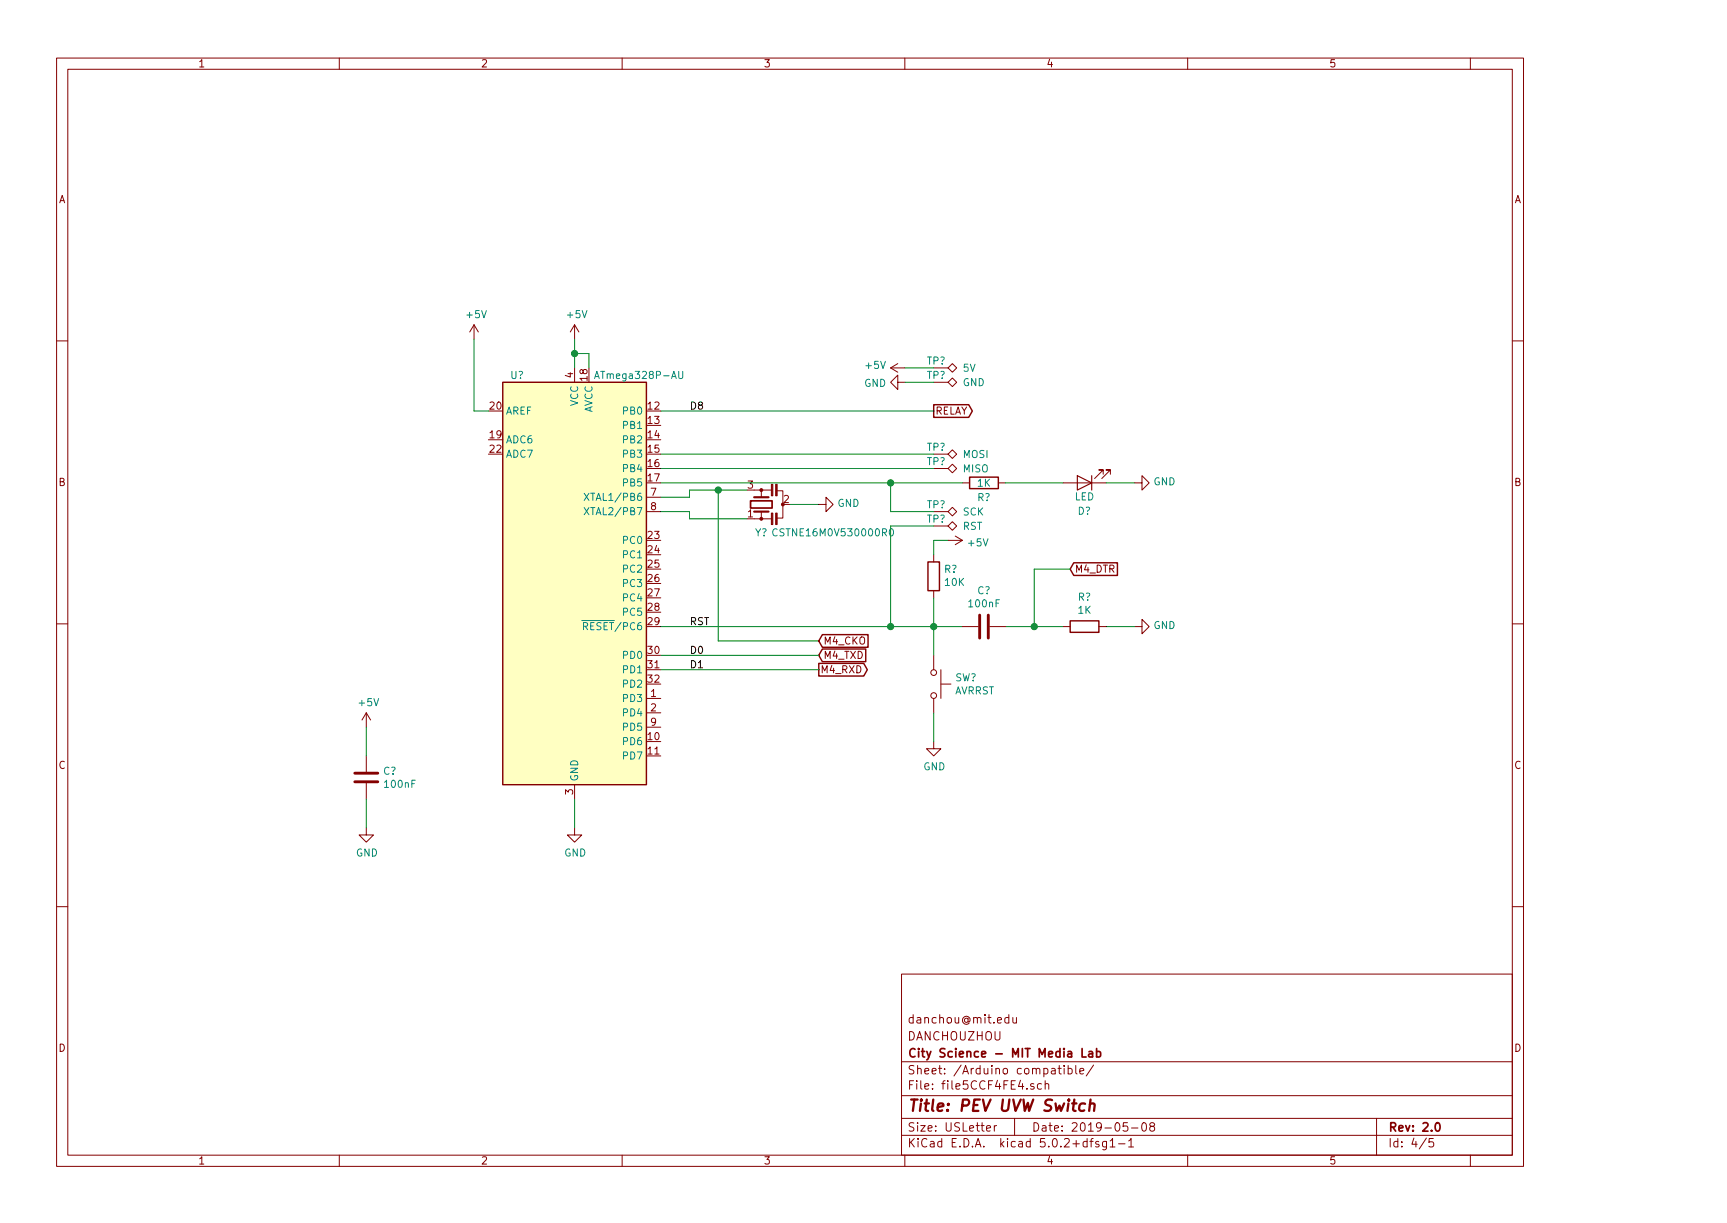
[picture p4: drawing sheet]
<svg xmlns="http://www.w3.org/2000/svg" width="297mm" height="210mm" viewBox="0 0 297 210" stroke-linecap="round" stroke-linejoin="round" font-family="sans-serif">
<g fill="none" stroke="#840000" stroke-width=".17">
<path d="M9.7 10h252.3v190.5h-252.3zM11.7 11.9h248.4v186.7h-248.4zM58.4 10v1.9M107 10v1.9M155.6 10v1.9M204.3 10v1.9M252.9 10v1.9M9.7 58.6h2M81.5 55.8l-.7 1.3M81.5 55.8v2.5M81.5 55.8l.8 1.3M98.8 55.8v2.5"/>
<path d="M98.8 55.8l-.7 1.3M98.8 55.8l.8 1.3M260.1 58.6h1.9M98.8 63.3v2.4M153.2 63.3h2.5M153.2 63.3l1.2 .7M154.4 65.7v-1.2l-1.2 1.2 1.2 1.3v-1.3h1.3M154.4 62.5l-1.2 .8M160.6 78.1h2.5M160.6 65.7h2.5M160.6 63.3h2.5M163.8 77.3l.7 .8-.7 .7-.7-.7z"/>
<path d="M163.8 65l.7 .7-.7 .8-.7-.8zM163.8 62.5l.7 .8-.7 .7-.7-.7zM111.2 85.5h2.5M111.2 88h2.5M129.7 89.2h3M129.7 84.3h3M130.9 84.3v1.2M130.9 88.1v1.1M133.7 84.4h1v4.7h-1.2M140.8 86.7h1.3v-1.2l1.2 1.2-1.2 1.3v-1.3M160.6 88h2.5M160.6 95.4v1.2"/>
<path d="M160.6 80.5h2.5M160.6 90.4h2.5M163.1 80.5l.7-.7 .7 .7-.7 .8zM163.1 92.9h2.4M163.8 87.2l.7 .8-.7 .7-.7-.7zM163.8 89.7l.7 .7-.7 .8-.7-.8zM164.3 92.2l1.2 .7M165.5 92.9l-1.2 .7M165.5 83h1.3M171.7 83h1.2M182.8 83h7.4M189.7 81.5v-.7h-.7h.7l-1.4 1.5"/>
<path d="M191 81.5v-.7h-.8h.8l-1.5 1.5M195.2 83h1.2v-1.2l1.3 1.2-1.3 1.3v-1.3M9.7 107.3h2M160.6 101.5v1.3M160.6 112.7v2.4M161.8 117.6h1.8M161.8 115.1v5M165.5 107.7h2.8M170.2 107.7h2.7M182.8 107.7h1.3M189 107.7h1.2M195.2 107.7h1.2v-1.2l1.3 1.2-1.3 1.3v-1.3"/>
<path d="M260.1 107.3h1.9M63 122.5v2.5M63 130v2.7M63 134.7v2.7M63 122.5l-.7 1.3M63 122.5l.7 1.3M98.8 134.9v2.5M111.2 120.1h2.5M111.2 122.5h2.5M111.2 125h2.5M160.6 127.5v1.2h1.2l-1.2 1.3-1.2-1.3h1.2M160.6 120.1v2.4"/>
<path d="M9.7 155.9h2M63 142.3v1.2h1.2l-1.2 1.3-1.2-1.3h1.2M98.8 142.3v1.2h1.3l-1.3 1.3-1.2-1.3h1.2M260.1 155.9h1.9M155.1 167.5h105v31.1h-105zM173.5 175l-.4-.1-.3 .3 .1 .6 .2 .1 .4-.1M173.5 174.4v1.5M174.2 174.9l.1 .9 .3 .1 .2-.1M174.8 174.9v1M58.4 198.6v1.9M107 198.6v1.9M155.1 195.2h105"/>
<path d="M155.1 192.3h105M155.1 188.4h105M155.1 182.5h105M155.6 198.6v1.9M169.7 194l.7-.1-.1-.3-.4-.1-.2 .2 .1 .7h.5M171 193.5v1M171.4 193.5l-.3 .1-.1 .2M174.5 192.3v2.9M177.8 186.4a.34 .34 0 0 0-.6 .2l.7 .4-.2 .3-.5-.1M179.1 186.4l-.4-.1-.3 .3 .1 .5 .2 .2 .4-.1M179.8 186.4a.36 .36 0 0 1 .6 .1v.8M179.8 185.8v1.5"/>
<path d="M182 183.7h.5M182.2 183.2v1.2l.3 .2M183 183.2v.1M183 183.7v.9M183.7 183.7h.4l.3 .2-.1 .6-.2 .1h-.4M183.7 183.2v1.4M185 183.2v1.2l.3 .2M185.7 184.2l.7-.2-.1-.3h-.4l-.2 .2 .1 .7h.5M187.4 196.2h.6M188 195.7l-.3 .3v1.2M188.1 183.1l-1.3 1.9M189 196.3l-.4-.1-.2 .2 .1 .2 .5 .2v.3h-.6"/>
<path d="M190.3 196.2v1.2l-.3 .3-.3-.1M190.3 196.3l-.4-.1-.3 .3 .1 .6 .2 .1 .4-.1M190.9 196.1l.5-.4v1.5M190.9 197.2h.9M192.4 196.6h1.1M193.9 193h-.7v.7l.2-.1h.5l.1 .3-.1 .4-.2 .2-.5-.2M194.1 196.1l.4-.4v1.5M194.1 197.2h.9M194.6 193.9h1.1M196.5 193.2l.3-.2a.92 .92 0 0 1 0 1.5 .8 .8 0 0 1-.3-1.3zM198 193.6l-.2-.2v-.2l.2-.2 .4 .1 .2 .2-.1 .2-.6 .2a.47 .47 0 0 0-.1 .6l.2 .2 .5-.2a.47 .47 0 0 0-.1-.6l-.1-.1M204.3 198.6v1.9"/>
<path d="M236.8 192.3v6.3M245.3 195.7l-1.2 1.8M246.5 195.7h-.7v.7l.2-.1h.4l.2 .3-.1 .5-.2 .1-.5-.1M252.9 198.6v1.9"/>
<circle cx="160.6" cy="119.6" r=".49"/>
<circle cx="160.6" cy="115.6" r=".49"/>
</g>
<path d="M129.1 86.1h3.7v1.2h-3.7zM186.1 180.3v1.4h.7M187.3 180.8h.5l.1 .9M187.9 181.1l-.5 .1-.2 .2 .2 .3 .5-.1M188.6 180.8h.4l.3 .2v.6l-.3 .1-.4-.1M188.6 180.3v1.4M247 193.2l.2-.2a.79 .79 0 0 1 .6 .6 .79 .79 0 0 1-.3 .8l-.2 .1a.77 .77 0 0 1-.3-1.3z" fill="none" stroke="#840000" stroke-width=".3"/>
<path d="M186.6 189.8a.67 .67 0 0 0-.9 .3v.7l.2 .2 .6-.1M187.4 189.9a.51 .51 0 0 1 .9 .1l-.1 1M187.6 189l-.3 2" fill="none" stroke="#840000" stroke-width=".4"/>
<path d="M86.5 65.7h24.7v69.2h-24.7z" fill="#ffffc2" stroke="#ffffc2" stroke-width=".17"/>
<path d="M86.5 65.7h24.7v69.2h-24.7zM160.6 69.6h6l.6 1.1-.6 1h-6zM159.6 96.6h2v4.9h-2zM166.8 82h4.9v2h-4.9zM184.7 96.8h7.5v2.1h-7.5l-.6-1.1zM140.8 114h7.8l.6 1.1-.6 1.1h-7.8zM141.4 111.6h7.5v2.2h-7.5l-.6-1.1zM141.4 109.1h7.9v2.2h-7.9l-.6-1.1zM184.1 106.7h4.9v2h-4.9z" fill="none" stroke="#840000" stroke-width=".25"/>
<path d="M102.3 65.1l.4-1.3 .4 1.3M102.4 64.7h.6M116.7 63.8v1.1l.3 .2h.2l.2-.2v-1.1M100.5 84.8l.8 1.2M100.5 87.3l.8 1.2M101.3 84.8l-.8 1.2M101.3 87.3l-.8 1.2M133.7 91a.58 .58 0 0 0-.8 .4 .58 .58 0 0 0 .5 .7l.3-.1M153.1 91l.2-.1a.65 .65 0 0 1 .4 .6 .65 .65 0 0 1-.4 .6l-.3-.4zM100.1 106.7h1.2M100.4 107.7l.6-.1 .1-.1-.1-.3-.2-.2h-.4v1.3M100.7 107.7l.4 .6" fill="none" stroke="#008484" stroke-width=".17"/>
<g fill="#840000" stroke="#840000" stroke-width=".17">
<path d="M133.4 88.2h.3v2h-.3z"/>
<path d="M132.7 88.2h.2v2h-.2z"/>
<path d="M133.4 83.3h.3v1.9h-.3z"/>
<path d="M132.7 83.3h.2v1.9h-.2z"/>
<circle cx="130.9" cy="89.2" r=".25"/>
<circle cx="130.9" cy="84.3" r=".25"/>
</g>
<path d="M129.7 88h2.5M129.7 85.5h2.5" fill="none" stroke="#840000" stroke-width=".37"/>
<g fill="none" stroke="#008400" stroke-width=".17">
<path d="M81.5 58.3v12.4h2.5M98.8 58.3v5M98.8 60.8h2.5v2.5M113.7 70.7h46.9M113.7 78.1h46.9M155.7 65.7h4.9M155.7 63.3h4.9M113.7 88h4.9v1.2h9.9M113.7 83h51.8M113.7 80.5h46.9M123.5 84.3v25.9h17.3M128.5 84.3h-9.9v1.2h-4.9"/>
<path d="M135.9 86.7h4.9M153.2 83v5h7.4M160.6 90.4h-7.4v17.3M163.1 92.9h-2.5v2.5M172.9 83h9.9M184.1 97.8h-6.2v9.9M190.2 83h5M113.7 107.7h51.8M113.7 112.7h27.1M113.7 115.1h27.1M160.6 102.8v9.9M172.9 107.7h9.9"/>
<path d="M190.2 107.7h5M63 125v5M63 137.4v4.9M98.8 137.4v4.9M160.6 122.5v5"/>
</g>
<g fill="#008400" stroke="#008400" stroke-width=".25">
<circle cx="160.6" cy="107.7" r=".49"/>
<circle cx="98.8" cy="60.8" r=".49"/>
<circle cx="177.9" cy="107.7" r=".49"/>
<circle cx="153.2" cy="107.7" r=".49"/>
<circle cx="153.2" cy="83" r=".49"/>
<circle cx="123.5" cy="84.3" r=".49"/>
</g>
<path d="M168.5 105.7v4M170 105.7v4M61 134.4h4M61 132.9h4" fill="none" stroke="#840000" stroke-width=".49"/>
<path d="M185.3 81.8l2.5 1.2-2.5 1.3zM187.8 81.8v2.5" fill="none" stroke="#840000" stroke-width=".2"/>
<text font-size="2.7" fill="#840000" x="156" y="191.1">Title: PEV UVW Switch</text>
<g font-size="2" fill="#840000">
<text x="156" y="178.9">DANCHOUZHOU</text>
<text x="156" y="176">danchou@mit.edu</text>
<text x="156" y="184.7">Sheet: /Arduino compatible/</text>
<text x="156" y="181.8">City Science - MIT Media Lab</text>
<text x="156" y="187.3">File: file5CCF4FE4.sch</text>
<text x="156" y="197.3">KiCad E.D.A. kicad 5.0.2+dfsg1-1</text>
<text x="156" y="194.5">Size: USLetter</text>
<text x="177.4" y="194.5">Date: 2019-05-08</text>
<text x="238.7" y="194.5">Rev: 2.0</text>
<text x="238.7" y="197.3">Id: 4/5</text>
</g>
<g font-size="1.8" fill="#840000">
<text x="34" y="11.6">1</text>
<text x="82.7" y="11.6">2</text>
<text x="131.3" y="11.6">3</text>
<text x="179.9" y="11.6">4</text>
<text x="228.6" y="11.6">5</text>
<text x="10.1" y="34.9">A</text>
<text x="260.5" y="34.9">A</text>
<text x="10.1" y="83.5">B</text>
<text x="260.5" y="83.5">B</text>
<text x="10.1" y="132.2">C</text>
<text x="260.5" y="132.2">C</text>
<text x="10.1" y="180.8">D</text>
<text x="260.5" y="180.8">D</text>
<text x="34" y="200.2">1</text>
<text x="82.7" y="200.2">2</text>
<text x="131.3" y="200.2">3</text>
<text x="179.9" y="200.2">4</text>
<text x="228.6" y="200.2">5</text>
</g>
<g font-size="1.7" fill="#008484">
<text x="80.3" y="54.7">+5V</text>
<text x="97.6" y="54.7">+5V</text>
<text x="87.8" y="65.2">U?</text>
<text x="103" y="65.2">ATmega328P-AU</text>
<text x="149" y="63.4">+5V</text>
<text x="159.4" y="65.2">TP?</text>
<text x="159.4" y="62.7">TP?</text>
<text x="165.7" y="63.9">5V</text>
<text x="87" y="71.3">AREF</text>
<text x="99.4" y="69.8" transform="rotate(-90 99.4 69.8)">VCC</text>
<text x="101.9" y="71.1" transform="rotate(-90 101.9 71.1)">AVCC</text>
<text x="107.4" y="71.3">PB0</text>
<text x="148.6" y="66.5">GND</text>
<text x="165.6" y="66.4">GND</text>
<text x="87" y="76.2">ADC6</text>
<text x="107.4" y="73.8">PB1</text>
<text x="107.4" y="76.2">PB2</text>
<text x="159.4" y="77.5">TP?</text>
<text x="87" y="78.7">ADC7</text>
<text x="107.4" y="78.7">PB3</text>
<text x="107.4" y="81.2">PB4</text>
<text x="107.4" y="83.6">PB5</text>
<text x="159.4" y="80">TP?</text>
<text x="165.6" y="81.2">MISO</text>
<text x="165.6" y="78.7">MOSI</text>
<text x="168.2" y="83.7">1K</text>
<text x="198.4" y="83.4">GND</text>
<text x="101.4" y="86.1">XTAL1/PB6</text>
<text x="101.4" y="88.6">XTAL2/PB7</text>
<text x="144" y="87.1">GND</text>
<text x="159.4" y="87.4">TP?</text>
<text x="159.4" y="89.9">TP?</text>
<text x="165.6" y="88.6">SCK</text>
<text x="168.1" y="86.2">R?</text>
<text x="184.8" y="86">LED</text>
<text x="185.4" y="88.5">D?</text>
<text x="107.4" y="93.5">PC0</text>
<text x="107.4" y="96">PC1</text>
<text x="129.9" y="92.2">Y?</text>
<text x="133.7" y="92.2">CSTNE16M0V530000R0</text>
<text x="165.6" y="91.1">RST</text>
<text x="166.6" y="93.9">+5V</text>
<text x="107.4" y="98.5">PC2</text>
<text x="107.4" y="100.9">PC3</text>
<text x="162.4" y="98.5">R?</text>
<text x="162.6" y="100.7">10K</text>
<text x="107.4" y="103.4">PC4</text>
<text x="107.4" y="105.9">PC5</text>
<text x="166.8" y="104.4">100nF</text>
<text x="168.1" y="102.2">C?</text>
<text x="185.4" y="103.3">R?</text>
<text x="185.4" y="105.5">1K</text>
<text x="101.1" y="108.3">RESET/PC6</text>
<text x="107.4" y="113.3">PD0</text>
<text x="198.4" y="108.1">GND</text>
<text x="107.4" y="115.8">PD1</text>
<text x="107.4" y="118.2">PD2</text>
<text x="164.1" y="119.4">AVRRST</text>
<text x="164.3" y="117.1">SW?</text>
<text x="61.8" y="121.4">+5V</text>
<text x="107.4" y="120.7">PD3</text>
<text x="107.4" y="123.2">PD4</text>
<text x="107.4" y="125.6">PD5</text>
<text x="107.4" y="128.1">PD6</text>
<text x="107.4" y="130.6">PD7</text>
<text x="65.9" y="133.2">C?</text>
<text x="66.3" y="135.4">100nF</text>
<text x="99.4" y="134.4" transform="rotate(-90 99.4 134.4)">GND</text>
<text x="158.8" y="132.4">GND</text>
<text x="61.2" y="147.3">GND</text>
<text x="97" y="147.3">GND</text>
</g>
<g font-size="1.7" fill="#840000">
<text x="98.6" y="65" transform="rotate(-90 98.6 65)">4</text>
<text x="101.1" y="65.4" transform="rotate(-90 101.1 65.4)">18</text>
<text x="84.3" y="70.4">20</text>
<text x="111.5" y="70.4">12</text>
<text x="160.8" y="71.3">RELAY</text>
<text x="84.3" y="75.4">19</text>
<text x="84.3" y="77.8">22</text>
<text x="111.5" y="72.9">13</text>
<text x="111.5" y="75.4">14</text>
<text x="111.5" y="77.8">15</text>
<text x="111.5" y="80.3">16</text>
<text x="111.5" y="82.8">17</text>
<text x="111.9" y="85.2">7</text>
<text x="111.9" y="87.7">8</text>
<text x="128.6" y="88.9">1</text>
<text x="128.6" y="84">3</text>
<text x="134.8" y="86.5">2</text>
<text x="111.5" y="92.7">23</text>
<text x="111.5" y="95.1">24</text>
<text x="111.5" y="97.6">25</text>
<text x="111.5" y="100.1">26</text>
<text x="184.8" y="98.5">M4_DTR</text>
<text x="111.5" y="102.5">27</text>
<text x="111.5" y="105">28</text>
<text x="111.5" y="107.5">29</text>
<text x="111.5" y="112.4">30</text>
<text x="141.6" y="113.3">M4_TXD</text>
<text x="141.6" y="110.8">M4_CKO</text>
<text x="111.5" y="114.9">31</text>
<text x="111.5" y="117.4">32</text>
<text x="111.9" y="119.8">1</text>
<text x="141.1" y="115.8">M4_RXD</text>
<text x="111.9" y="122.3">2</text>
<text x="111.9" y="124.8">9</text>
<text x="111.5" y="127.2">10</text>
<text x="111.5" y="129.7">11</text>
<text x="98.6" y="136.6" transform="rotate(-90 98.6 136.6)">3</text>
</g>
<g font-size="1.7">
<text x="118.6" y="70.4">D8</text>
<text x="118.6" y="107.5">RST</text>
<text x="118.6" y="112.4">D0</text>
<text x="118.6" y="114.9">D1</text>
</g>
</svg>
